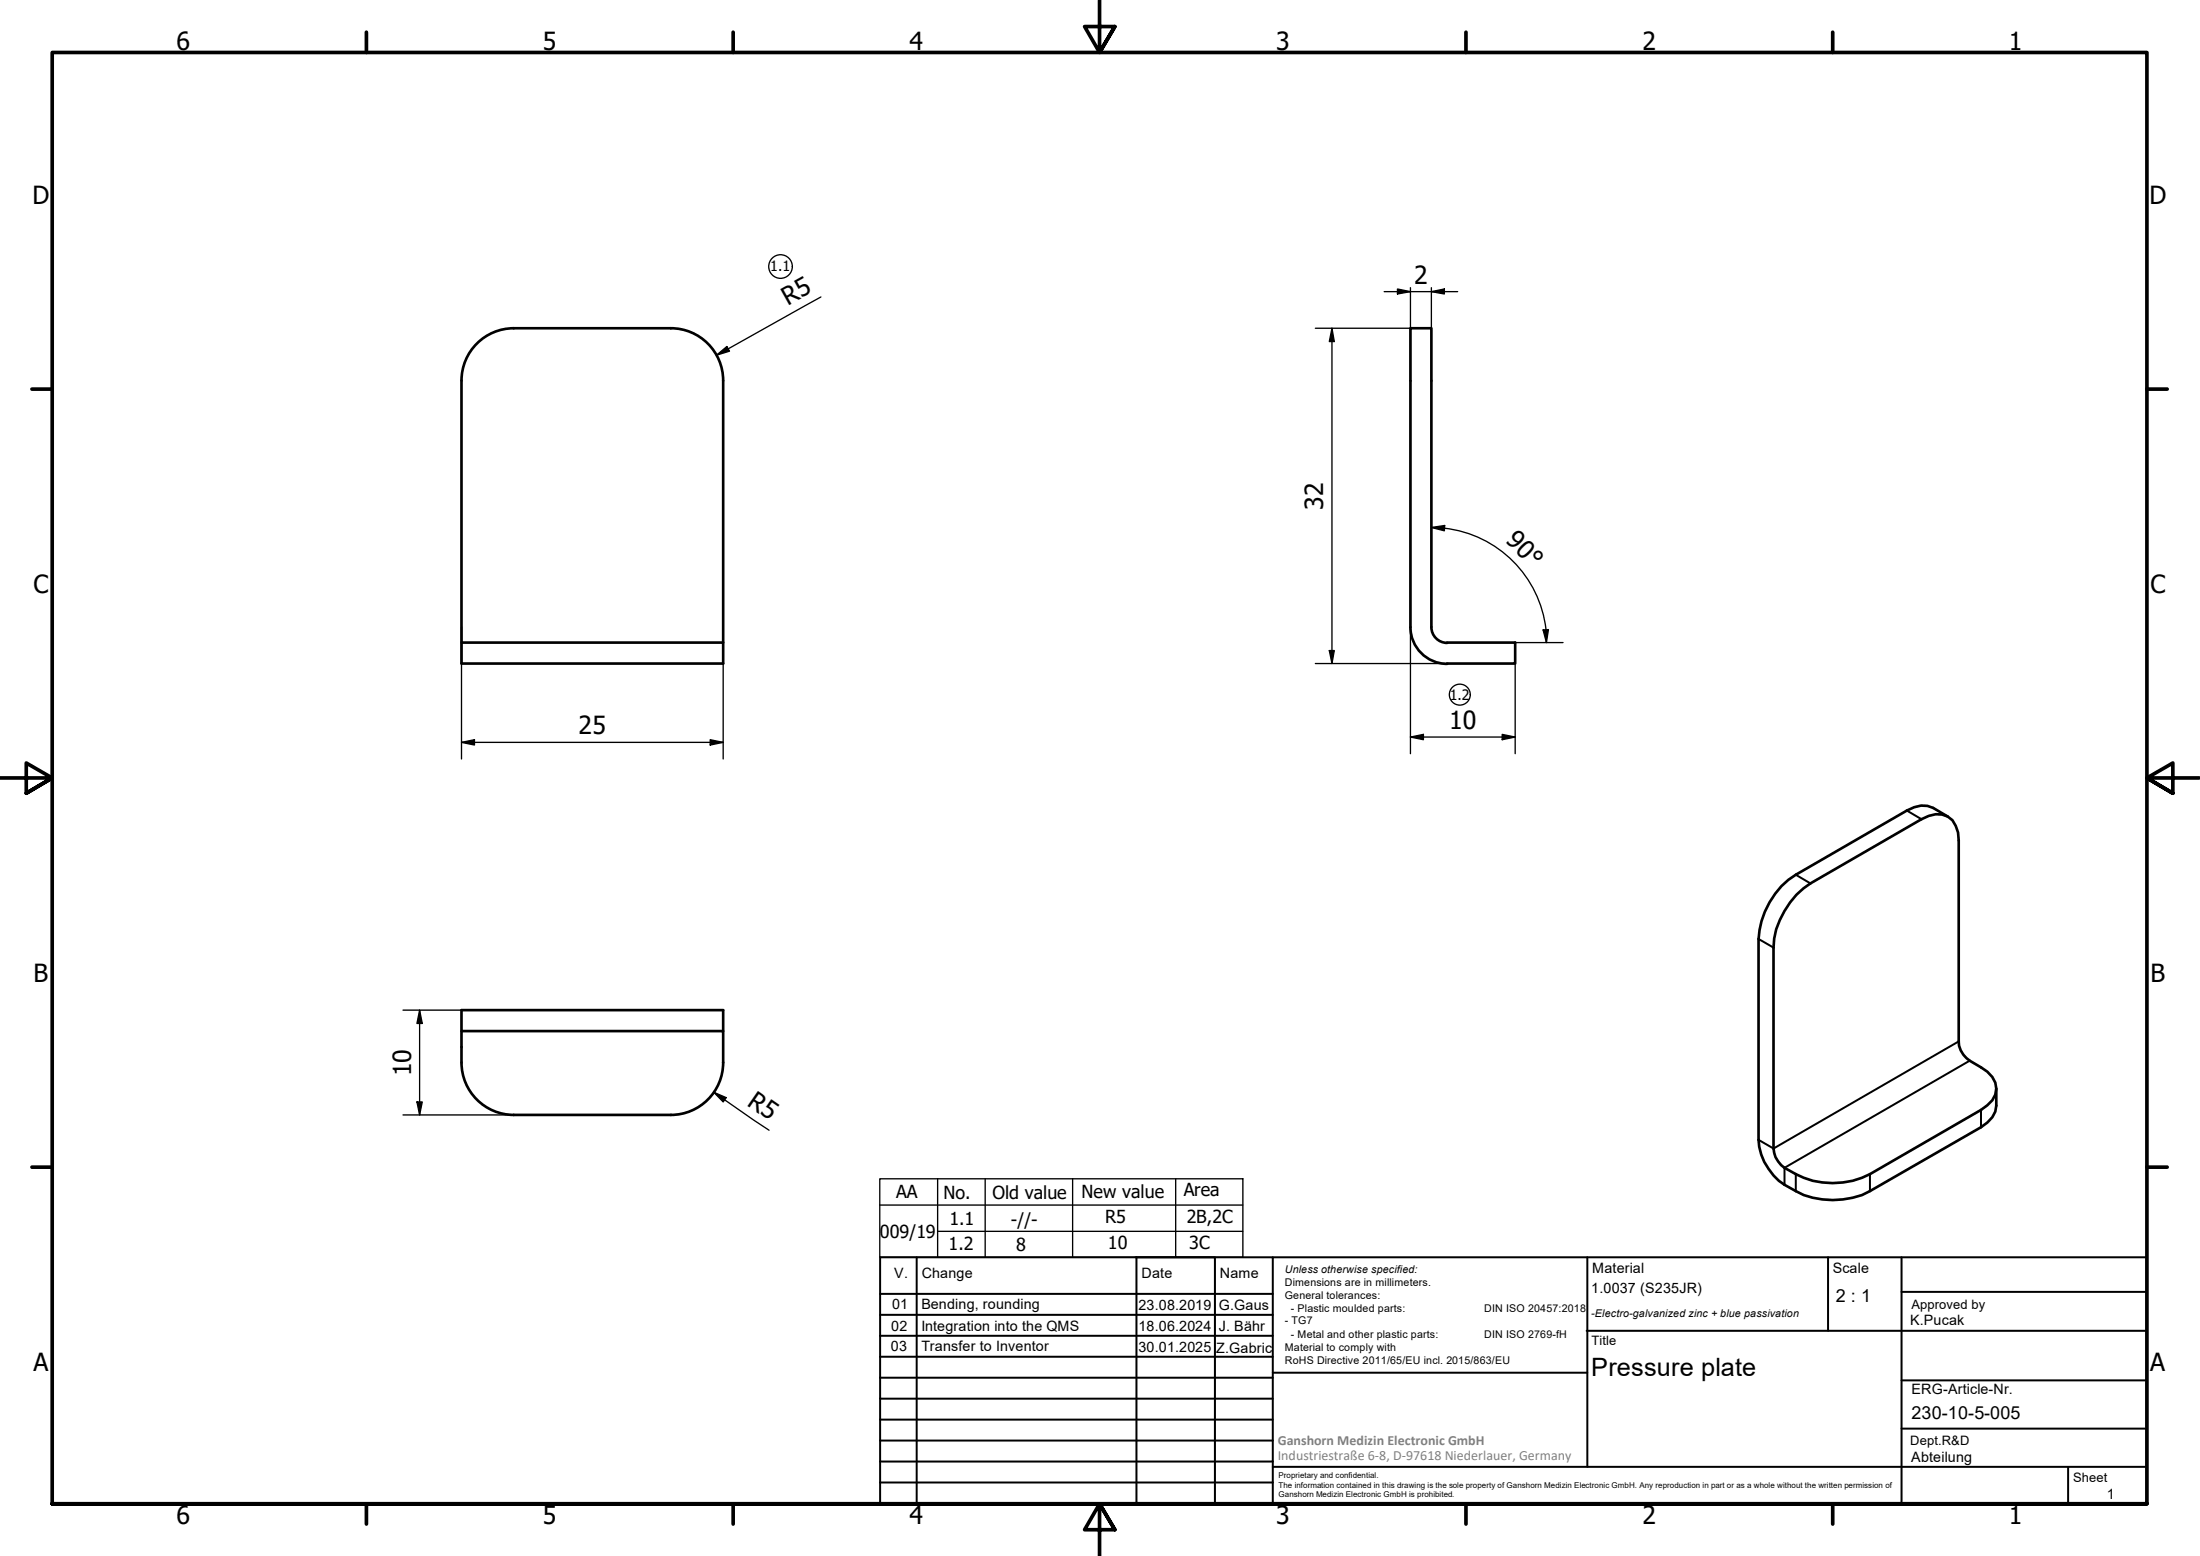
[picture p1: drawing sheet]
<svg xmlns="http://www.w3.org/2000/svg" width="420mm" height="297mm" viewBox="0 0 420 297" stroke-linecap="round" stroke-linejoin="round" font-family="sans-serif">
<!-- layer: Visible (ISO) -->
<path d="M88.1 72.7v50M128.1 62.7a10 10 0 0 1 10 10M128.1 62.7h-30a10 10 0 0 0-10 10M138.1 72.7v54h-50v-4h50M276.4 122.7h13v4h-13M276.4 122.7a3 3 0 0 1-3-3v-57h-4v57a7 7 0 0 0 7 7M372 155.9l-2.8-1.7a5 5 0 0 0-5 .5l-21.2 12.3a15.7 15.7 0 0 0-7.1 12.2v38.4a11.5 11.5 0 0 0 7.1 9.8 15.5 15.5 0 0 0 14.1 0l21.2-12.2a5.1 5.1 0 0 0 3-4.1v-3.3M343.1 170.8l1.3-1.2 1.4-1 21.2-12.2a4.7 4.7 0 0 1 5.9 .2l.6 1.1 .5 1.2 .1 1.6v38.3a4.4 4.4 0 0 0 2.1 3.7l2.1 1.3a4.6 4.6 0 0 1 2.8 5.2l-.6 1-1 1-1.2 .9-21.2 12.2a15.8 15.8 0 0 1-16.9-1.7 4.6 4.6 0 0 1-1.5-3.1v-38.4a15.8 15.8 0 0 1 4.4-10.1zM88.1 196.8h50v6.1M138.1 196.8v-4h-50v10.1M88.1 202.8a10 10 0 0 0 10 10h30M138.1 202.8a10 10 0 0 1-10 10" fill="none" stroke="#000" stroke-width=".51"/>
<!-- layer: Visible Narrow (ISO) -->
<path d="M364.2 154.7l2.8 1.7M335.9 179.2l2.8 1.7M343 167l2.8 1.6M374.1 198.8l-35.4 20.5-2.8-1.7M376.2 202.5l-35.4 20.4v3.3M378.3 211.9v3.3M343 224.1v3.3M357.1 224.1v3.3" fill="none" stroke="#000" stroke-width=".38"/>
<!-- layer: Border (ISO) -->
<g fill="none" stroke="#000" stroke-width=".7">
<path d="M70 6.1v3.9M140 6.1v3.9M210 0v10l-2.9-4.9h5.8l-2.9 4.9 2.9-4.9M280 6.1v3.9M350 6.1v3.9M6.1 74.3h3.9M410 74.3h3.9M0 148.5h10l-5-2.8v5.7l5-2.9-5 2.9M420 148.5h-10l5-2.8v5.7l-5-2.9 5 2.9M6.1 222.8h3.9M410 222.8h3.9M10 287.1v-277.1h400v277.1h-400h400"/>
<path d="M70 287.1v3.8M140 287.1v3.8M212.9 292l-2.9-4.9 2.9 4.9h-5.8l2.9-4.9v9.9M280 287.1v3.8M350 287.1v3.8"/>
</g>
<!-- layer: TitleBlock -->
<g fill="none" stroke="#000" stroke-width=".38">
<path d="M168.1 251h75M168.1 247h75M168.1 255h75M168.1 259h75M175.1 240v47M216.9 240h15M217 240v47M232 240v47M243.1 240.1v46.9h-75v-47h241.9v47.1h-167M303 254h107M303.1 240v40M349.1 240v14"/>
<path d="M363.2 240v47.1M363.2 246.6h46.8M168.1 271h75M168.1 263h75M168.1 267h75M168.1 275h75M168.1 279h75M243.1 262.1h60M363.2 272.7h46.8M363.2 263.5h46.8M168.1 283h75M216.9 287h15"/>
<path d="M243.1 280h166.9M395 280.1v7"/>
</g>
<!-- layer: Sketch Geometry (ISO) -->
<g fill="none" stroke="#000" stroke-width=".25">
<path d="M168 225h69.4v15h-69.4zM168 230h69.4M179.1 235.1h58.3M179.1 225v15M188.2 225v15M204.9 225v15M224.5 225v15"/>
<circle cx="149.1" cy="50.9" r="2.25"/>
<circle cx="278.8" cy="132.6" r="2"/>
</g>
<!-- layer: Dimension (ISO) -->
<g fill="none" stroke="#000" stroke-width=".25">
<path d="M156.8 56.7l-20 11.1M264.4 55.7h14M266.9 55.2l2.5 .5-2.5 .4zM269.4 54.9v7.8h-18.2M273.4 55.7l2.4-.5v.9zM273.4 54.9v7.8M136.8 67.8l2-1.6 .5 .8zM254.4 62.7l.4 2.5h-.9zM254.4 62.7v64M88.1 119.7v25.2M138.1 119.7v25.2M269.4 119.7v24.2"/>
<path d="M273.4 100.7l2.5-.4-.1 1zM273.4 100.7l2.4 .1M275.9 100.8a22 22 0 0 1 19.4 19.4M251.2 126.7h25.2M253.9 124.2h.9l-.4 2.5zM289.4 126.7v17.2M289.4 122.7h9.1M294.7 120.3l1-.1-.4 2.5zM295.2 120.2l.1 2.5M88.1 141.7l2.5-.5v1zM88.1 141.7h50M135.6 141.2l2.5 .5-2.5 .5z"/>
<path d="M269.4 140.7l2.4-.5v1zM269.4 140.7h20M286.9 140.2l2.5 .5-2.5 .5zM77 192.8h21.1M80.1 192.8l.5 2.6h-1zM80.1 192.8v20M77 212.8h21.1M79.6 210.4h1l-.5 2.4zM136.3 208.5l2.4 1-.6 .9zM136.3 208.5l10.6 7.3"/>
</g>
<g fill="#000">
<path d="M266.9 55.2l2.5 .5-2.5 .4zM273.4 55.7l2.4-.5v.9zM136.8 67.8l2-1.6 .5 .8zM254.4 62.7l.4 2.5h-.9zM273.4 100.7l2.5-.4-.1 1zM253.9 124.2h.9l-.4 2.5zM294.7 120.3l1-.1-.4 2.5zM88.1 141.7l2.5-.5v1zM135.6 141.2l2.5 .5-2.5 .5zM269.4 140.7l2.4-.5v1zM286.9 140.2l2.5 .5-2.5 .5zM80.1 192.8l.5 2.6h-1z"/>
<path d="M79.6 210.4h1l-.5 2.4zM136.3 208.5l2.4 1-.6 .9z"/>
</g>
<g font-size="4.8">
<text x="33.7" y="9.6">6</text>
<text x="103.7" y="9.6">5</text>
<text x="173.7" y="9.6">4</text>
<text x="243.7" y="9.6">3</text>
<text x="313.7" y="9.6">2</text>
<text x="383.7" y="9.6">1</text>
<text x="6.2" y="38.9">D</text>
<text x="410.5" y="38.9">D</text>
<text x="150.4" y="58.4" transform="rotate(-29 150.4 58.4)">R5</text>
<text x="270.1" y="54.2">2</text>
<text x="252.7" y="97.3" transform="rotate(-90 252.7 97.3)">32</text>
<text x="287.4" y="103.4" transform="rotate(45 287.4 103.4)">90°</text>
<text x="6.4" y="113.1">C</text>
<text x="410.7" y="113.1">C</text>
<text x="110.5" y="140.1">25</text>
<text x="276.7" y="139.1">10</text>
<text x="6.4" y="187.4">B</text>
<text x="410.7" y="187.4">B</text>
<text x="78.5" y="205.5" transform="rotate(-90 78.5 205.5)">10</text>
<text x="142.5" y="210.9" transform="rotate(35 142.5 210.9)">R5</text>
<text x="6.4" y="261.7">A</text>
<text x="303.9" y="262.6">Pressure plate</text>
<text x="410.7" y="261.7">A</text>
<text x="33.7" y="290.9">6</text>
<text x="103.7" y="290.9">5</text>
<text x="173.7" y="290.9">4</text>
<text x="243.7" y="290.9">3</text>
<text x="313.7" y="290.9">2</text>
<text x="383.7" y="290.9">1</text>
</g>
<g font-size="3.4">
<text x="171.1" y="228.7">AA</text>
<text x="180.2" y="229">No.</text>
<text x="181.4" y="233.9">1.1</text>
<text x="189.5" y="228.8">Old value</text>
<text x="206.6" y="228.8">New value</text>
<text x="211.1" y="233.5">R5</text>
<text x="226.1" y="228.3">Area</text>
<text x="226.6" y="233.5">2B,2C</text>
<text x="168" y="236.3">009/19</text>
<text x="181.2" y="238.6">1.2</text>
<text x="193" y="234">-//-</text>
<text x="194.1" y="238.9">8</text>
<text x="211.6" y="238.5">10</text>
<text x="227.1" y="238.4">3C</text>
<text x="350.6" y="248.5">2 : 1</text>
<text x="365.1" y="270.9">230-10-5-005</text>
</g>
<g font-size="2.7">
<text x="147.1" y="51.8">1.1</text>
<text x="276.9" y="133.7">1.2</text>
<text x="170.8" y="244">V.</text>
<text x="176" y="244">Change</text>
<text x="218" y="244">Date</text>
<text x="233" y="244">Name</text>
<text x="304.1" y="243">Material</text>
<text x="350" y="243.1">Scale</text>
<text x="170.4" y="249.9">01</text>
<text x="176" y="249.9">Bending, rounding</text>
<text x="217.4" y="250">23.08.2019</text>
<text x="232.8" y="250">G.Gaus</text>
<text x="303.9" y="246.8">1.0037 (S235JR)</text>
<text x="170.1" y="258">03</text>
<text x="170.2" y="254.2">02</text>
<text x="176" y="254">Integration into the QMS</text>
<text x="176" y="258">Transfer to Inventor</text>
<text x="217.4" y="254">18.06.2024</text>
<text x="232.8" y="254">J. Bähr</text>
<text x="364.8" y="253">K.Pucak</text>
<text x="217.4" y="258.1">30.01.2025</text>
<text x="232.3" y="258.3">Z.Gabric</text>
<text x="365.1" y="266.1">ERG-Article-Nr.</text>
<text x="365" y="279">Abteilung</text>
<text x="402.3" y="286.2">1</text>
</g>
<g font-size="2.7" fill="#808080">
<text x="244" y="275.8">Ganshorn Medizin Electronic GmbH</text>
<text x="244" y="278.7">Industriestraße 6-8, D-97618 Niederlauer, Germany</text>
</g>
<g font-size="2.5">
<text x="365.1" y="249.9">Approved by</text>
<text x="304" y="256.8">Title</text>
<text x="364.8" y="275.8">Dept.R&amp;D</text>
<text x="395.9" y="282.9">Sheet</text>
</g>
<g font-size="2">
<text x="245.4" y="242.9">Unless otherwise specified:</text>
<text x="245.4" y="245.4">Dimensions are in millimeters.</text>
<text x="245.4" y="247.9">General tolerances:</text>
<text x="246.5" y="250.4">- Plastic moulded parts:</text>
<text x="283.5" y="250.4">DIN ISO 20457:2018</text>
<text x="303.9" y="251.3">-Electro-galvanized zinc + blue passivation</text>
<text x="245.4" y="252.8">- TG7</text>
<text x="245.4" y="257.9">Material to comply with</text>
<text x="246.5" y="255.4">- Metal and other plastic parts:</text>
<text x="283.5" y="255.4">DIN ISO 2769-fH</text>
<text x="245.4" y="260.3">RoHS Directive 2011/65/EU incl. 2015/863/EU</text>
</g>
<g font-size="1.5">
<text x="244.2" y="282.2">Proprietary and confidential.</text>
<text x="244.2" y="284">The information contained in this drawing is the sole property of Ganshorn Medizin Electronic GmbH. Any reproduction in part or as a whole without the written permission of</text>
<text x="244.2" y="285.8">Ganshorn Medizin Electronic GmbH is prohibited.</text>
</g>
</svg>
